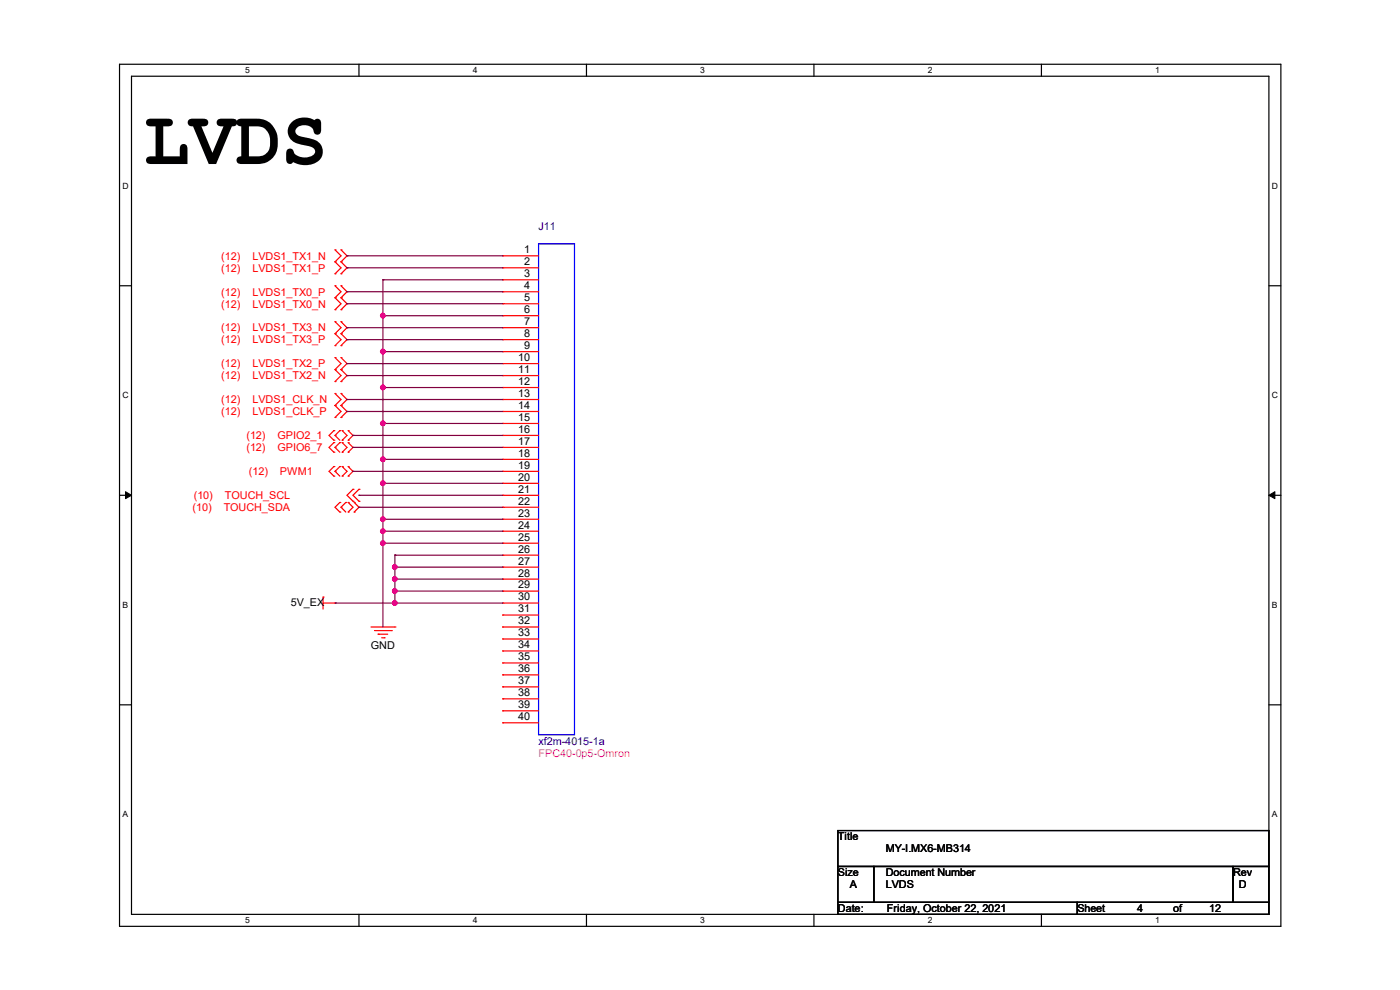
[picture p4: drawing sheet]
<svg xmlns="http://www.w3.org/2000/svg" width="297mm" height="210mm" viewBox="0 0 297 210" stroke-linecap="round" stroke-linejoin="round" font-family="sans-serif">
<path d="M25.4 13.6h246.3v182.9h-246.3zM27.9 16.2h241.3v177.8h-241.3z" fill="none" stroke="#000" stroke-width=".25"/>
<g fill="#fff">
<path d="M52 13.9h1v2h-1z"/>
<path d="M52 194.2h1v2h-1z"/>
</g>
<path d="M76.2 13.6v2.6M76.2 194v2.5" fill="none" stroke="#000" stroke-width=".25"/>
<g fill="#fff">
<path d="M100.3 13.9h1v2h-1z"/>
<path d="M100.3 194.2h1v2h-1z"/>
</g>
<path d="M124.4 13.6v2.6M124.4 194v2.5" fill="none" stroke="#000" stroke-width=".25"/>
<g fill="#fff">
<path d="M148.5 13.9h1v2h-1z"/>
<path d="M148.5 194.2h1v2h-1z"/>
</g>
<path d="M172.7 13.6v2.6M172.7 194v2.5" fill="none" stroke="#000" stroke-width=".25"/>
<g fill="#fff">
<path d="M196.8 13.9h1v2h-1z"/>
<path d="M196.8 194.2h1v2h-1z"/>
</g>
<path d="M220.9 13.6v2.6M220.9 194v2.5" fill="none" stroke="#000" stroke-width=".25"/>
<g fill="#fff">
<path d="M245.1 13.9h.9v2h-.9z"/>
<path d="M245.1 194.2h.9v2h-.9z"/>
<path d="M26 38.4h1.3v2h-1.3z"/>
<path d="M269.8 38.4h1.3v2h-1.3z"/>
<path d="M26 82.8h1.3v2h-1.3z"/>
<path d="M269.8 82.8h1.3v2h-1.3z"/>
</g>
<path d="M25.4 60.6h2.5M269.2 60.6h2.5" fill="none" stroke="#000" stroke-width=".25"/>
<g fill="#fff">
<path d="M26 127.3h1.2v2h-1.2z"/>
<path d="M269.8 127.3h1.2v2h-1.2z"/>
</g>
<path d="M25.4 105.1h2.5M269.2 105.1h2.5" fill="none" stroke="#000" stroke-width=".25"/>
<path d="M26.6 104.3l1.3 .8-1.3 .7zM269.2 105.1l1.3-.8v1.5z" fill="#000" stroke="#000" stroke-width=".21"/>
<g fill="#fff">
<path d="M26 171.7h1.2v2h-1.2z"/>
<path d="M269.8 171.7h1.2v2h-1.2z"/>
</g>
<path d="M25.4 149.5h2.5M269.2 149.5h2.5M177.8 176.2h91.4v7.6h-91.4zM177.8 183.8h7.6v7.6h-7.6zM177.8 191.4h50.8v2.6h-50.8zM185.4 183.8h76.2v7.6h-76.2zM228.6 191.4h40.6v2.6h-40.6zM261.6 183.8h7.6v7.6h-7.6z" fill="none" stroke="#000" stroke-width=".25"/>
<g fill="none" stroke="#f00" stroke-width=".25">
<path d="M71.1 58.1h.1M71.1 55.5h.1M71.1 53h.1M71.1 55.5l1.2 1.3-1.2 1.3M71.1 53l1.2 1.3-1.2 1.2M72.3 55.5h.1M72.3 58.1h.1M72.3 53h.1M72.3 55.5l1.3 1.3-1.3 1.3M72.3 53l1.3 1.3-1.3 1.2M106.6 54.3h.1M106.6 56.8h.1"/>
<path d="M106.6 59.4h.1M106.6 54.3h7.7M106.6 56.8h7.7M106.6 59.4h7.7M71.1 63.2h.1M71.1 60.6h.1M71.1 65.7h.1M71.1 78.4h.1M71.1 75.9h.1M71.1 73.3h.1M71.1 70.8h.1M71.1 68.2h.1"/>
<path d="M71.1 60.6l1.2 1.3-1.2 1.3M71.1 63.2l1.2 1.2-1.2 1.3M71.1 78.4l1.2 1.3-1.2 1.2M71.1 75.9l1.2 1.2-1.2 1.3M71.1 70.8l1.2 1.3-1.2 1.2M71.1 68.2l1.2 1.3-1.2 1.3M72.3 60.6h.1M72.3 63.2h.1M72.3 65.7h.1M72.3 78.4h.1M72.3 75.9h.1M72.3 70.8h.1"/>
<path d="M72.3 73.3h.1M72.3 68.2h.1M72.3 60.6l1.3 1.3-1.3 1.3M72.3 63.2l1.3 1.2-1.3 1.3M72.3 78.4l1.3 1.3-1.3 1.2M72.3 75.9l1.3 1.2-1.3 1.3M72.3 70.8l1.3 1.3-1.3 1.2M72.3 68.2l1.3 1.3-1.3 1.3M106.6 61.9h.1M106.6 64.4h.1M106.6 67h.1M106.6 69.5h.1"/>
<path d="M106.6 72.1h.1M106.6 74.6h.1M106.6 77.1h.1M106.6 79.7h.1M106.6 61.9h7.7M106.6 64.4h7.7M106.6 67h7.7M106.6 69.5h7.7M106.6 72.1h7.7M106.6 74.6h7.7M106.6 77.1h7.7M106.6 79.7h7.7"/>
<path d="M70.8 95.9h.1M70.8 93.9h.1M70.8 93.4h.1M70.8 91.4h.1M70.8 99h.1M70.8 99l-1 1 1 1M70.8 93.9l-1 1 1 1M70.8 91.4l-1 1 1 1M71.1 94.9h.1M71.1 92.4h.1M71.1 80.9h.1M71.1 88.6h.1"/>
<path d="M71.1 86h.1M71.1 83.5h.1M71.1 100h.1M71.1 92.4l1 1M71.1 94.9l1 1M71.1 86l1.2 1.3-1.2 1.3M71.1 83.5l1.2 1.3-1.2 1.2M71.1 100l1 1M72.1 93.9h.1M72.1 91.4h.1M72.1 99h.1M72.1 93.9l-1 1"/>
<path d="M72.1 91.4l-1 1M72.1 99l-1 1M72.3 80.9h.1M72.3 86h.1M72.3 88.6h.1M72.3 83.5h.1M72.3 86l1.3 1.3-1.3 1.3M72.3 83.5l1.3 1.3-1.3 1.2M72.6 93.9h.1M72.6 95.9h.1M72.6 91.4h.1M72.6 93.4h.1"/>
<path d="M72.6 99h.1M72.6 93.9l1 1-1 1M72.6 91.4l1 1-1 1M72.6 99l1 1-1 1M73.9 93.9h.1M73.9 95.9h.1M73.9 91.4h.1M73.9 93.4h.1M73.9 99h.1M73.9 93.9l1 1-1 1M73.9 99l1 1-1 1M73.9 91.4l1 1-1 1"/>
<path d="M106.6 82.2h.1M106.6 84.8h.1M106.6 87.3h.1M106.6 89.8h.1M106.6 92.4h.1M106.6 94.9h.1M106.6 97.5h.1M106.6 100h.1M106.6 82.2h7.7M106.6 84.8h7.7M106.6 87.3h7.7M106.6 89.8h7.7"/>
<path d="M106.6 92.4h7.7M106.6 94.9h7.7M106.6 97.5h7.7M106.6 100h7.7M70.8 101h.1M72.1 108.6h.1M72.1 106.6h.1M72.1 106.6l-1 1 1 1M72.3 107.6h.1M72.3 107.6l1.1 1M72.6 101h.1M73.4 106.6h.1"/>
<path d="M73.4 106.6l-1.1 1M73.9 106.6h.1M73.9 108.6h.1M73.9 101h.1M73.9 106.6l1 1-1 1M74.9 103.8h.1M74.9 106.3h.1M74.9 103.8l-1.3 1.3 1.3 1.2M75.1 106.6h.1M75.1 108.6h.1M75.1 106.6l1.1 1-1.1 1M76.2 103.8h.1"/>
<path d="M76.2 106.3h.1M76.2 103.8l-1.3 1.3 1.3 1.2M106.6 102.5h.1M106.6 105.1h.1M106.6 107.6h.1M106.6 110.2h.1M106.6 112.7h.1M106.6 115.2h.1M106.6 117.8h.1M106.6 102.5h7.7M106.6 105.1h7.7M106.6 107.6h7.7"/>
<path d="M106.6 110.2h7.7M106.6 112.7h7.7M106.6 115.2h7.7M106.6 117.8h7.7M68.5 126.7h.1M68.5 127.9h2.6M68.5 126.7v2.5M71.1 127.9h.1M78.7 133h5.1M79.5 133.8h3.5M80.2 134.5h.1M80.2 134.5h2.1"/>
<path d="M81 135.3h.5M81.5 135.3h.1M83 133.8h.1M83.8 133h.1M106.6 120.3h.1M106.6 122.9h.1M106.6 125.4h.1M106.6 127.9h.1M106.6 130.5h.1M106.6 133h.1M106.6 135.6h.1M106.6 138.1h.1"/>
<path d="M106.6 133h7.7M106.6 127.9h7.7M106.6 120.3h7.7M106.6 122.9h7.7M106.6 125.4h7.7M106.6 130.5h7.7M106.6 135.6h7.7M106.6 138.1h7.7M106.6 140.6h.1M106.6 143.2h.1M106.6 145.7h.1M106.6 148.3h.1"/>
<path d="M106.6 150.8h.1M106.6 153.3h.1M106.6 140.6h7.7M106.6 143.2h7.7M106.6 145.7h7.7M106.6 148.3h7.7M106.6 150.8h7.7M106.6 153.3h7.7"/>
</g>
<path d="M114.3 51.7h7.6v104.2h-7.6z" fill="none" stroke="#00f" stroke-width=".25"/>
<g fill="none" stroke="#800040" stroke-width=".25">
<path d="M73.6 54.3h.1M73.6 56.8h.1M73.6 54.3h33M73.6 56.8h33M81.2 59.4h.1M81.2 59.4v73.6M81.2 59.4h25.4M73.6 79.7h.1M73.6 77.1h.1M73.6 72.1h.1M73.6 69.5h.1M73.6 64.4h.1"/>
<path d="M73.6 61.9h.1M73.6 79.7h33M73.6 77.1h33M73.6 72.1h33M73.6 69.5h33M73.6 64.4h33M73.6 61.9h33M81.2 67h.1M81.2 74.6h.1M81.2 67h25.4M81.2 74.6h25.4M73.6 84.8h.1"/>
<path d="M73.6 87.3h.1M73.6 84.8h33M73.6 87.3h33M74.9 100h.1M74.9 92.4h.1M74.9 94.9h.1M74.9 100h31.7M74.9 92.4h31.7M74.9 94.9h31.7M81.2 82.2h.1M81.2 89.8h.1M81.2 97.5h.1"/>
<path d="M81.2 82.2h25.4M81.2 89.8h25.4M81.2 97.5h25.4M76.2 107.6h.1M76.2 105.1h.1M76.2 107.6h30.4M76.2 105.1h30.4M81.2 110.2h.1M81.2 112.7h.1M81.2 115.2h.1M81.2 102.5h.1M81.2 110.2h25.4"/>
<path d="M81.2 112.7h25.4M81.2 102.5h25.4M81.2 115.2h25.4M83.8 117.8h.1M83.8 117.8h22.8M83.8 117.8v10.1M71.1 127.9h.1M71.1 127.9h35.5M83.8 125.4h.1M83.8 122.9h.1M83.8 120.3h.1M83.8 127.9h.1"/>
<path d="M83.8 125.4h22.8M83.8 122.9h22.8M83.8 120.3h22.8"/>
</g>
<g fill="#f0f" stroke="#f0f" stroke-width=".25">
<circle cx="83.8" cy="125.4" r=".49"/>
<circle cx="83.8" cy="122.8" r=".49"/>
<circle cx="83.8" cy="120.3" r=".49"/>
<circle cx="83.8" cy="127.9" r=".49"/>
<circle cx="81.2" cy="112.7" r=".49"/>
<circle cx="81.2" cy="67" r=".49"/>
<circle cx="81.2" cy="82.2" r=".49"/>
<circle cx="81.2" cy="89.8" r=".49"/>
<circle cx="81.2" cy="97.4" r=".49"/>
<circle cx="81.2" cy="110.1" r=".49"/>
<circle cx="81.2" cy="102.5" r=".49"/>
<circle cx="81.2" cy="74.6" r=".49"/>
<circle cx="81.2" cy="115.2" r=".49"/>
</g>
<text font-size="16.3" x="30.4" y="34.8">LVDS</text>
<g font-size="2.3">
<text x="111.2" y="53.7">1</text>
<text x="111.2" y="56.3">2</text>
<text x="111.2" y="58.8">3</text>
<text x="111.2" y="61.3">4</text>
<text x="111.2" y="63.9">5</text>
<text x="111.2" y="66.4">6</text>
<text x="111.2" y="69">7</text>
<text x="111.2" y="71.5">8</text>
<text x="109.9" y="76.6">10</text>
<text x="111.2" y="74">9</text>
<text x="109.9" y="79.1">11</text>
<text x="109.9" y="81.7">12</text>
<text x="109.9" y="84.2">13</text>
<text x="109.9" y="86.7">14</text>
<text x="109.9" y="89.3">15</text>
<text x="109.9" y="91.8">16</text>
<text x="109.9" y="94.4">17</text>
<text x="109.9" y="96.9">18</text>
<text x="109.9" y="99.4">19</text>
<text x="109.9" y="102">20</text>
<text x="109.9" y="104.5">21</text>
<text x="109.9" y="107.1">22</text>
<text x="109.9" y="109.6">23</text>
<text x="109.9" y="112.1">24</text>
<text x="109.9" y="114.7">25</text>
<text x="109.9" y="117.2">26</text>
<text x="109.9" y="119.8">27</text>
<text x="109.9" y="122.3">28</text>
<text x="109.9" y="124.8">29</text>
<text x="61.7" y="128.5">5V_EX</text>
<text x="109.9" y="127.4">30</text>
<text x="109.9" y="129.9">31</text>
<text x="78.7" y="137.6">GND</text>
<text x="109.9" y="132.5">32</text>
<text x="109.9" y="135">33</text>
<text x="109.9" y="137.5">34</text>
<text x="109.9" y="140.1">35</text>
<text x="109.9" y="142.6">36</text>
<text x="109.9" y="145.2">37</text>
<text x="109.9" y="147.7">38</text>
<text x="109.9" y="150.2">39</text>
<text x="109.9" y="152.8">40</text>
<text x="177.8" y="178.3">Title</text>
<text x="177.8" y="185.9">Size</text>
<text x="187.9" y="185.9">Document Number</text>
<text x="187.9" y="180.8">MY-I.MX6-MB314</text>
<text x="261.6" y="185.9">Rev</text>
<text x="180.3" y="188.4">A</text>
<text x="187.9" y="188.4">LVDS</text>
<text x="262.8" y="188.4">D</text>
<text x="177.8" y="193.5">Date:</text>
<text x="188.2" y="193.5">Friday, October 22, 2021</text>
<text x="228.6" y="193.5">Sheet</text>
<text x="241.3" y="193.5">4</text>
<text x="248.9" y="193.5">of</text>
<text x="256.5" y="193.5">12</text>
</g>
<g font-size="2.3" fill="#000080">
<text x="114.3" y="48.7">J11</text>
<text x="114.3" y="157.9">xf2m-4015-1a</text>
</g>
<g font-size="2.3" fill="#f00">
<text x="46.9" y="57.6">(12)</text>
<text x="46.9" y="55.1">(12)</text>
<text x="53.6" y="57.6">LVDS1_TX1_P</text>
<text x="53.6" y="55.1">LVDS1_TX1_N</text>
<text x="46.9" y="62.7">(12)</text>
<text x="46.9" y="65.2">(12)</text>
<text x="53.6" y="62.7">LVDS1_TX0_P</text>
<text x="53.6" y="65.2">LVDS1_TX0_N</text>
<text x="46.9" y="70.3">(12)</text>
<text x="53.6" y="70.3">LVDS1_TX3_N</text>
<text x="46.9" y="77.9">(12)</text>
<text x="46.9" y="72.9">(12)</text>
<text x="53.6" y="77.9">LVDS1_TX2_P</text>
<text x="53.6" y="72.9">LVDS1_TX3_P</text>
<text x="46.9" y="80.5">(12)</text>
<text x="53.6" y="80.5">LVDS1_TX2_N</text>
<text x="46.9" y="88.1">(12)</text>
<text x="46.9" y="85.6">(12)</text>
<text x="53.6" y="88.1">LVDS1_CLK_P</text>
<text x="53.6" y="85.6">LVDS1_CLK_N</text>
<text x="52.3" y="95.7">(12)</text>
<text x="52.3" y="93.2">(12)</text>
<text x="58.9" y="95.7">GPIO6_7</text>
<text x="58.9" y="93.2">GPIO2_1</text>
<text x="52.8" y="100.8">(12)</text>
<text x="59.4" y="100.8">PWM1</text>
<text x="41.1" y="105.9">(10)</text>
<text x="47.7" y="105.9">TOUCH_SCL</text>
<text x="40.9" y="108.4">(10)</text>
<text x="47.5" y="108.4">TOUCH_SDA</text>
</g>
<text font-size="2.3" fill="#f0f" x="114.3" y="160.5">FPC40-0p5-Omron</text>
<g font-size="1.8">
<text x="52" y="15.5">5</text>
<text x="100.3" y="15.5">4</text>
<text x="148.5" y="15.5">3</text>
<text x="196.8" y="15.5">2</text>
<text x="245.1" y="15.5">1</text>
<text x="26" y="40">D</text>
<text x="269.8" y="40">D</text>
<text x="26" y="84.5">C</text>
<text x="269.8" y="84.5">C</text>
<text x="26" y="128.9">B</text>
<text x="269.8" y="128.9">B</text>
<text x="26" y="173.4">A</text>
<text x="269.8" y="173.4">A</text>
<text x="52" y="195.8">5</text>
<text x="100.3" y="195.8">4</text>
<text x="148.5" y="195.8">3</text>
<text x="196.8" y="195.8">2</text>
<text x="245.1" y="195.8">1</text>
</g>
</svg>
